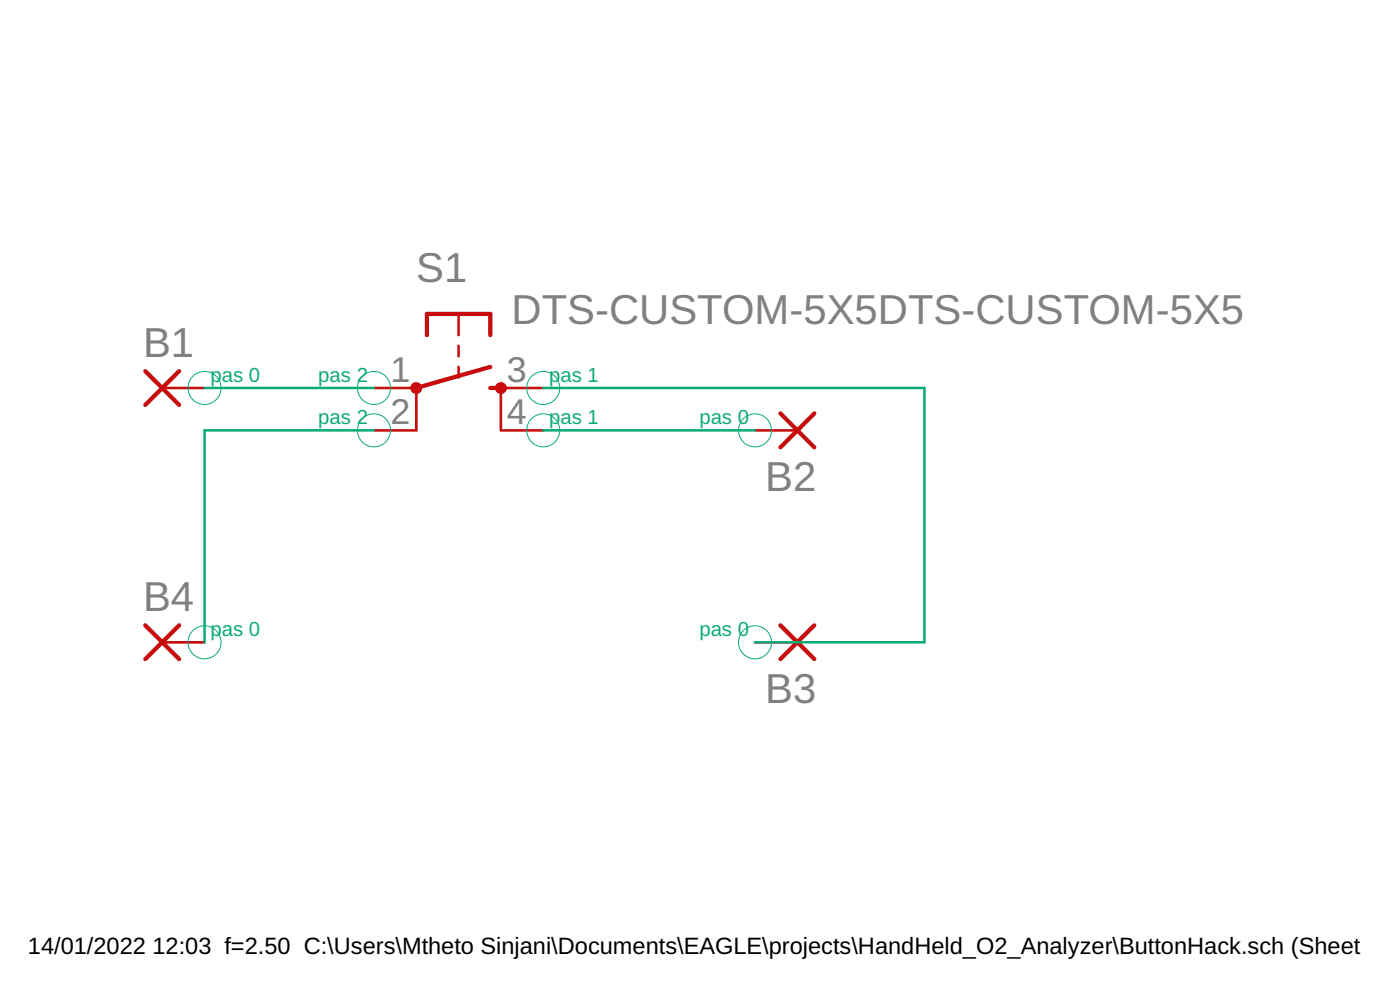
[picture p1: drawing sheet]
<svg xmlns="http://www.w3.org/2000/svg" width="210mm" height="148mm" viewBox="0 0 210 148" stroke-linecap="round" stroke-linejoin="round" font-family="sans-serif">
<path d="M21.8 55.6l5.1 5.1M26.9 55.6l-5.1 5.1M64 50.2v-3.2h9.5v3.2M73.5 58.1h1.6M73.5 55l-11.1 3.1M117 61.9l5.1 5.1M122.1 61.9l-5.1 5.1M21.8 93.7l5.1 5M26.9 93.7l-5.1 5M117 93.7l5.1 5M122.1 93.7l-5.1 5" fill="none" stroke="#c90d0c" stroke-width=".63"/>
<path d="M24.3 58.1h6.4M56.1 58.1h6.3v6.4h-6.3M68.7 47v3.2M68.7 51.8v1.6M68.7 55v1.6M81.4 58.1h-6.3v6.4h6.3M113.2 64.5h6.3M24.3 96.2h6.4M113.2 96.2h6.3" fill="none" stroke="#c90d0c" stroke-width=".38"/>
<g fill="#c90d0c" stroke="#c90d0c" stroke-width=".15">
<circle cx="62.4" cy="58.1" r=".82"/>
<circle cx="75.1" cy="58.1" r=".83"/>
</g>
<g fill="none" stroke="#0dab76" stroke-width=".15">
<circle cx="30.7" cy="58.1" r="2.48"/>
<circle cx="56.1" cy="58.1" r="2.48"/>
<circle cx="81.4" cy="58.1" r="2.48"/>
<circle cx="56.1" cy="64.5" r="2.48"/>
<circle cx="81.4" cy="64.5" r="2.48"/>
<circle cx="113.2" cy="64.5" r="2.48"/>
<circle cx="30.7" cy="96.2" r="2.48"/>
<circle cx="113.2" cy="96.2" r="2.48"/>
</g>
<path d="M30.7 58.1h25.4M81.4 58.1h57.2v38.1h-25.4M56.1 64.5h-25.4v31.7M81.4 64.5h31.8" fill="none" stroke="#0dab76" stroke-width=".38"/>
<g font-size="6.3" fill="#808080">
<text x="62.4" y="42.3">S1</text>
<text x="21.5" y="53.5">B1</text>
<text x="76.7" y="48.6">DTS-CUSTOM-5X5DTS-CUSTOM-5X5</text>
<text x="114.7" y="73.6">B2</text>
<text x="21.5" y="91.6">B4</text>
<text x="114.7" y="105.3">B3</text>
</g>
<g font-size="5.4" fill="#808080">
<text x="58.5" y="57.2">1</text>
<text x="76" y="57.2">3</text>
<text x="58.5" y="63.6">2</text>
<text x="76" y="63.6">4</text>
</g>
<g font-size="3.5">
<text x="4.2" y="143">14/01/2022</text>
<text x="22.9" y="143">12:03 f=2.50 C:\Users\Mtheto Sinjani\Documents\EAGLE\projects\HandHeld_O2_Analyzer\ButtonHack.sch (Sheet: 1/1)</text>
</g>
<g font-size="3" fill="#0dab76">
<text x="31.6" y="57.2">pas 0</text>
<text x="47.7" y="57.2">pas 2</text>
<text x="82.3" y="57.2">pas 1</text>
<text x="47.7" y="63.6">pas 2</text>
<text x="82.3" y="63.6">pas 1</text>
<text x="104.9" y="63.6">pas 0</text>
<text x="31.6" y="95.3">pas 0</text>
<text x="104.9" y="95.3">pas 0</text>
</g>
</svg>
